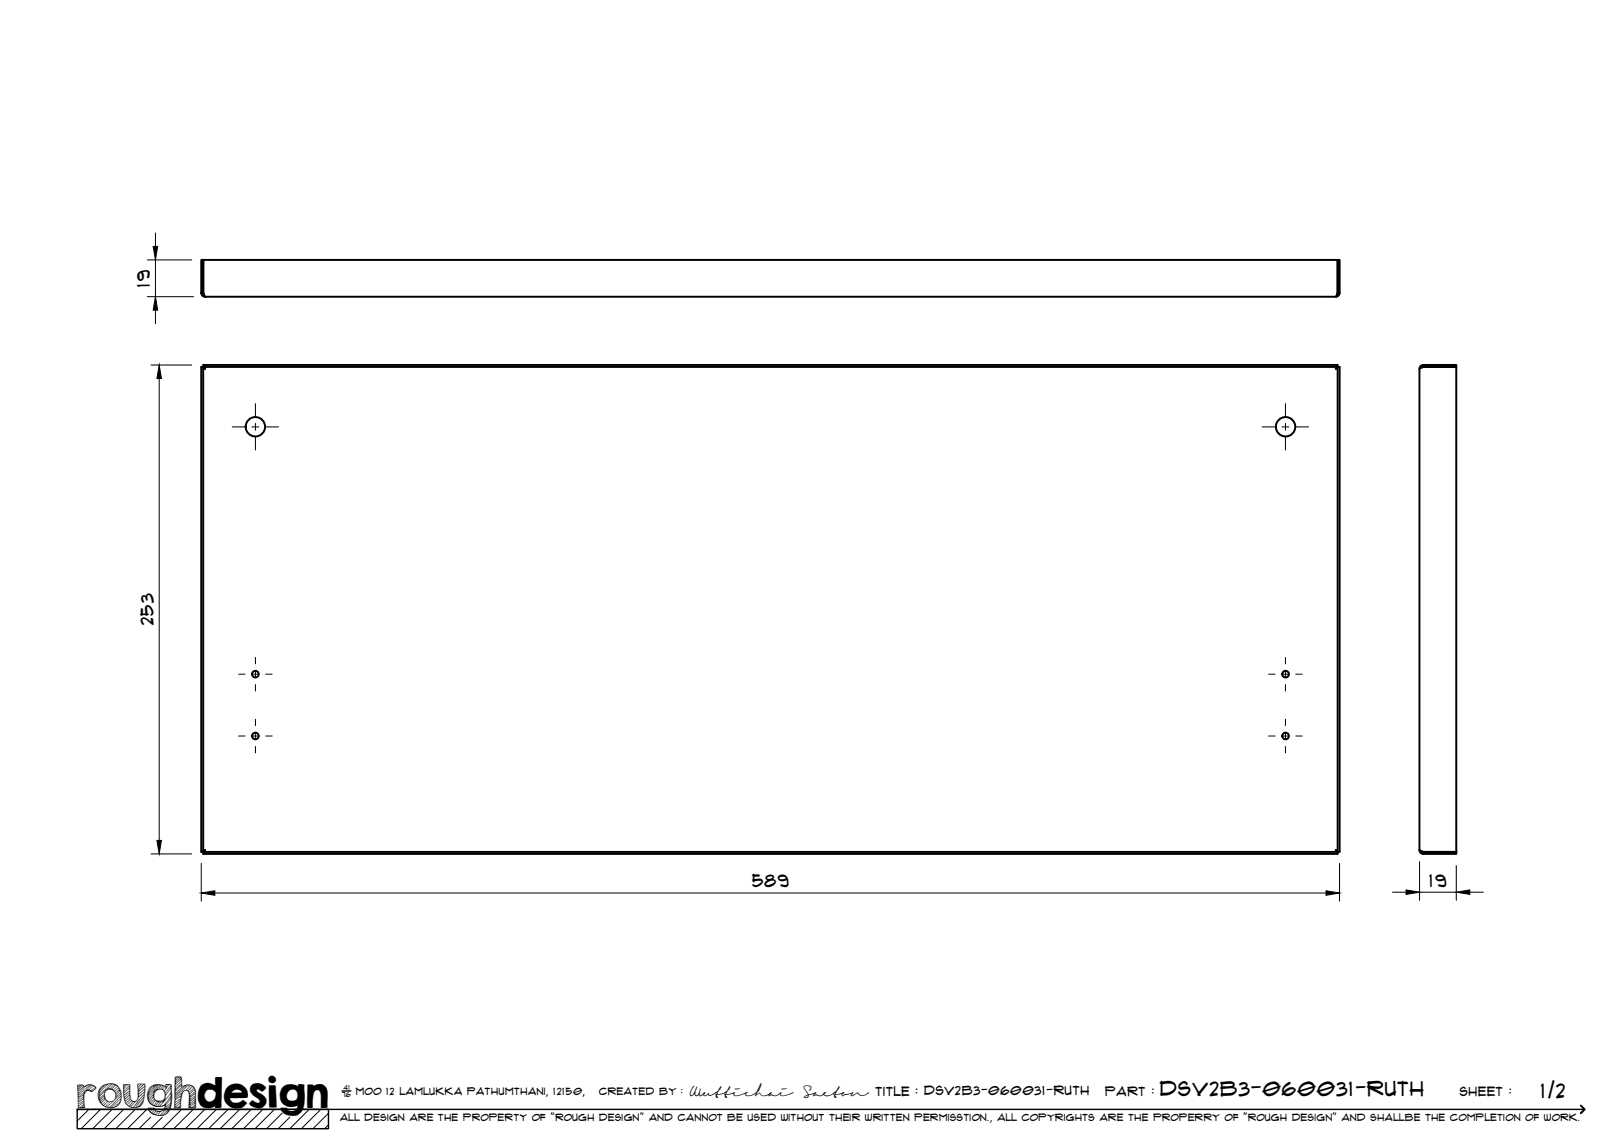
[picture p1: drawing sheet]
<svg xmlns="http://www.w3.org/2000/svg" width="420mm" height="297mm" viewBox="0 0 420 297" stroke-linecap="round" stroke-linejoin="round" font-family="sans-serif">
<!-- layer: Visible -->
<g fill="none" stroke="#000" stroke-width=".51">
<path d="M52.1 67.3h.5v8.5h-.5zM52.1 75.8l.2 .6 .8 .4M52.6 75.8l.1 .3M52.6 67.3h293.5v8.5l-.5 1h-292.6l-.4-1zM346.1 67.3h.5v8.5h-.5zM346.1 75.8l-.2 .3M346.6 75.8l-.2 .6-.8 .4M52.1 95h.5l.5 .4-.5-.5v-.5h293.5v.5l-.5 .5 .5-.4h.5v125.4h-.5l-.5-.5 .5 .5v.5h-293.5v-.5l.5-.5-.5 .5h-.5zM346.1 94.9l-293.5 .1v125.4h293.5M346.1 95v125.4M367.2 95.4l1.1-.4h8.5v125.4M368.3 94.4h8.5v.5h-8.5z"/>
<path d="M368.3 94.9l-.4 .2M368.3 94.4l-.7 .2-.4 .7v124.6M367.2 219.9l.4 .9 .7 .1M367.2 219.9l1.1 .5h8.5M367.9 220.3l.4 .1M368.3 220.4h8.5v.5h-8.5z"/>
<circle cx="66.1" cy="110.4" r="2.51"/>
<circle cx="332.6" cy="110.4" r="2.51"/>
<circle cx="66.1" cy="174.4" r=".86"/>
<circle cx="332.6" cy="174.4" r=".86"/>
<circle cx="66.1" cy="190.4" r=".86"/>
<circle cx="332.6" cy="190.4" r=".86"/>
</g>
<!-- layer: TitleBlock -->
<path d="M20 287h65v5h-65zM20 287h390M88.5 282.3h2.3" fill="none" stroke="#000" stroke-width=".36"/>
<path d="M409 286.1l1 .9-1 1" fill="none" stroke="#000" stroke-width=".51"/>
<g fill="none" stroke="#000" stroke-width=".26">
<path d="M23 287l-3 3.1M26 287l-5 5M29 287l-5 5M32 287l-5 5M35 287l-5 5M38 287l-5 5M39 289.1l-3 2.9M42 289.1l-3 2.9M47 287l-5 5M50 287l-5 5M53 287l-5 5M56 287l-5 5"/>
<path d="M59 287l-5 5M62 287l-5 5M65 287l-5 5M68 287l-5 5M71 287l-5 5M73 288l-4 4M75 289.1l-3 2.9M80 287l-5 5M83 287l-5 5M85 288l-4 4M85 291l-1 1"/>
</g>
<!-- layer: Smart Centers -->
<g fill="none" stroke="#000" stroke-width=".26">
<path d="M60.1 110.5h3.3M65.2 110.5h1.8M66.1 104.4v3.4M66.1 109.5v1.8M66.1 113.1v3.3M68.7 110.5h3.4M326.6 110.5h3.3M331.7 110.5h1.8M332.6 104.4v3.4M332.6 109.5v1.8M332.6 113.1v3.3M335.2 110.5h3.4"/>
<path d="M61.7 174.4h1.7M65.2 174.4h1.8M66.1 170.1v1.7M66.1 173.6v1.7M66.1 177.1v1.7M68.7 174.4h1.7M328.2 174.4h1.7M331.7 174.4h1.8M332.6 170.1v1.7M332.6 173.6v1.7M332.6 177.1v1.7M335.2 174.4h1.7"/>
<path d="M61.7 190.4h1.7M65.2 190.4h1.8M66.1 186.1v1.7M66.1 189.6v1.7M66.1 193.1v1.7M68.7 190.4h1.7M328.2 190.4h1.7M331.7 190.4h1.8M332.6 186.1v1.7M332.6 189.6v1.7M332.6 193.1v1.7M335.2 190.4h1.7"/>
</g>
<!-- layer: FD_Dimensions -->
<g fill="none" stroke="#000" stroke-width=".26">
<path d="M38.1 76.8h12M38.1 67.3h11.5M40.2 60.3v3.5M40.2 67.3v9.5M39.1 94.5h10.5M40.2 80.2v3.6M41.2 97.9v119.6M39.1 220.9h10.5M52.1 223.4v9.8M55.6 231.1h287.5M346.6 223.4v9.8M360.3 230.9h3.5"/>
<path d="M367.3 222.9v10M367.3 230.9h9.5M376.8 224v8.9M380.3 230.9h3.5"/>
</g>
<path d="M39.6 63.8h1.2l-.6 3.5zM40.2 76.8l.6 3.4h-1.2zM41.2 94.5l.6 3.4h-1.2zM40.6 217.5h1.2l-.6 3.4zM52.1 231.1l3.5-.6v1.2zM343.1 230.5l3.5 .6-3.5 .6zM363.8 230.3l3.5 .6-3.5 .5zM376.8 230.9l3.5-.6v1.1z" fill="#000" stroke="#000" stroke-width=".26"/>
<text font-size="9.7" x="19.9" y="286.8">roughdesign</text>
<g font-size="5.3">
<text x="300.1" y="283.6">DSV2B3-060031-Ruth</text>
<text x="398.7" y="284">1/2</text>
</g>
<g font-size="4.6">
<text x="38.8" y="74.2" transform="rotate(-90 38.8 74.2)">19</text>
<text x="39.7" y="161.7" transform="rotate(-90 39.7 161.7)">253</text>
<text x="194.6" y="229.6">589</text>
<text x="369.8" y="229.4">19</text>
</g>
<g font-size="3.4">
<text x="178.3" y="283.5">Wuttichai</text>
<text x="208.1" y="283.5">Saeton title : DSV2B3-060031-Ruth</text>
</g>
<g font-size="3.3">
<text x="286" y="283.5">Part :</text>
<text x="377.7" y="283.5">sheet :</text>
</g>
<g font-size="2.7">
<text x="92.1" y="283.3">moo 12 Lamlukka pathumthani, 12150,</text>
<text x="155" y="283.3">created by :</text>
</g>
<text font-size="2.6" x="88" y="290.1">all design are the property of &quot;rough design&quot; and cannot be used without their written permisstion., all copyrights are the properry of &quot;rough design&quot; and shallbe the completion of work.</text>
<g font-size="1.9">
<text x="88.5" y="283.9">76</text>
<text x="88.9" y="282.1">41</text>
</g>
</svg>
